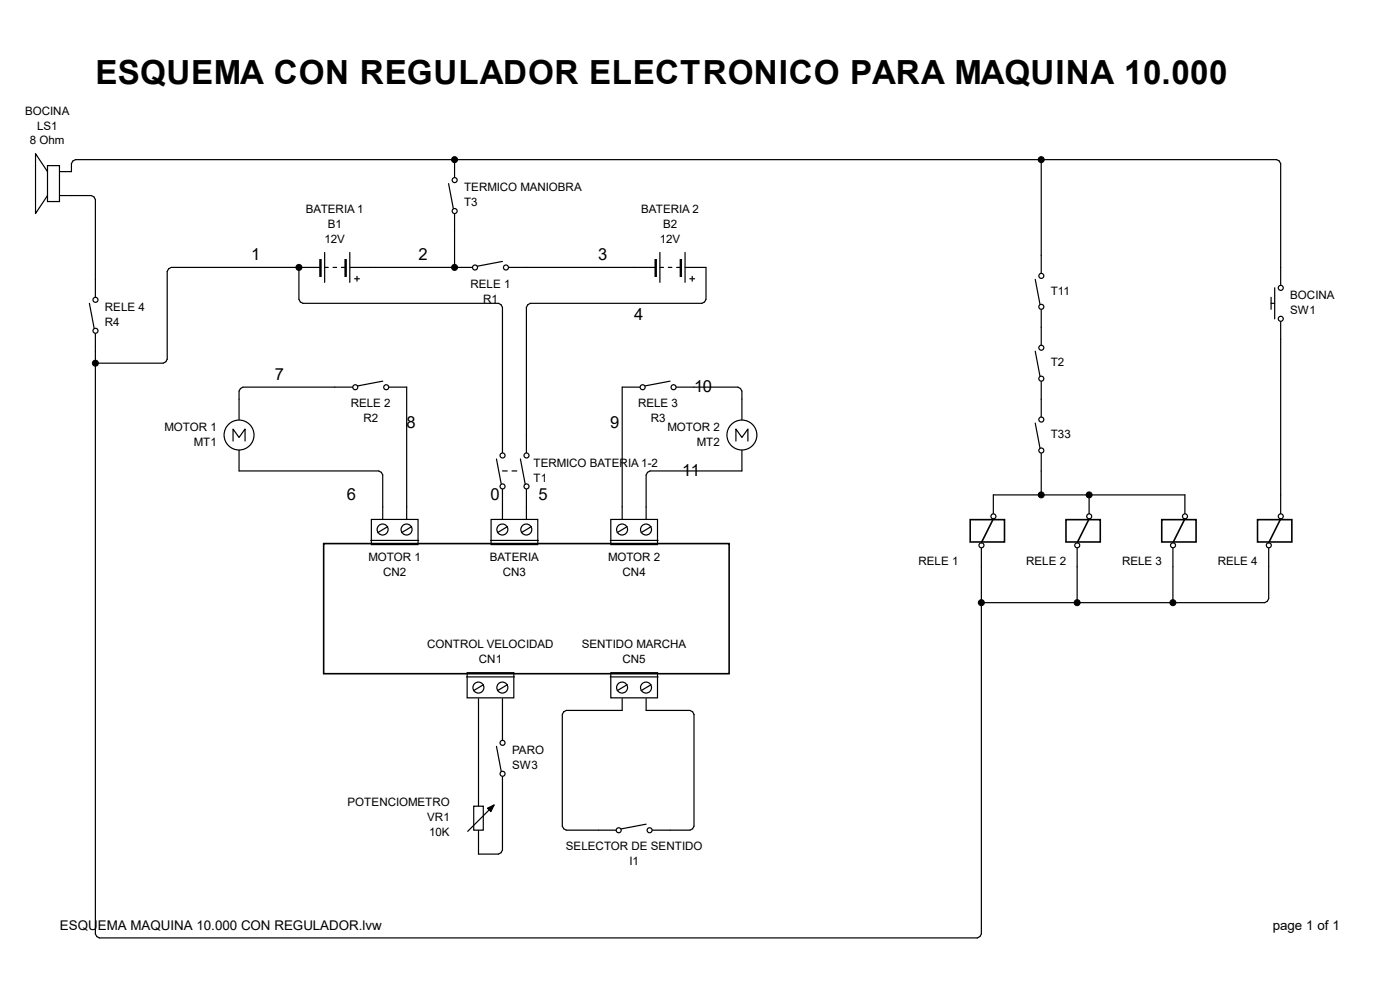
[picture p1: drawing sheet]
<svg xmlns="http://www.w3.org/2000/svg" width="297mm" height="210mm" viewBox="0 0 297 210" stroke-linecap="round" stroke-linejoin="round" font-family="sans-serif">
<g fill="none" stroke="#000" stroke-width=".25">
<path d="M63.4 56.7h4.5M68.9 56.7h.7M68.9 53.6v6.3M70.7 56.7h.7M72.4 56.7h.8M74.2 53.6v6.3M74.3 56.7h4.4M134.5 56.7h4.5M140 56.7h.8M140 53.6v6.3M141.8 56.7h.7M143.6 56.7h.7"/>
<path d="M145.3 53.6v6.3M145.4 56.7h4.4M81.2 107.5v2.6M86.3 107.5v2.6"/>
</g>
<g fill="#000" stroke="#000" stroke-width=".25">
<path d="M67.9 55.1h.2v3.5h-.2z" fill-rule="evenodd"/>
<path d="M73.2 55.1h.2v3.5h-.2z" fill-rule="evenodd"/>
<path d="M139 55.1h.2v3.5h-.2z" fill-rule="evenodd"/>
<path d="M144.3 55.1h.3v3.5h-.3z" fill-rule="evenodd"/>
</g>
<path d="M78.8 110.2h9.9v5.3h-9.9z" fill-rule="evenodd" fill="#fff" stroke="#000" stroke-width=".25"/>
<path d="M78.7 114.6h10.1" fill="none" stroke="#000" stroke-width=".25"/>
<circle cx="86.3" cy="112.3" r="1.16" fill="#fff" stroke="#000" stroke-width=".25"/>
<path d="M87.3 111.7l-2.1 1.3" fill="none" stroke="#000" stroke-width=".25"/>
<circle cx="81.2" cy="112.3" r="1.16" fill="#fff" stroke="#000" stroke-width=".25"/>
<path d="M82.3 111.7l-2.2 1.3M106.6 107.5v2.6M111.7 107.5v2.6" fill="none" stroke="#000" stroke-width=".25"/>
<path d="M104.2 110.2h9.9v5.3h-9.9z" fill-rule="evenodd" fill="#fff" stroke="#000" stroke-width=".25"/>
<path d="M104.1 114.6h10.1" fill="none" stroke="#000" stroke-width=".25"/>
<circle cx="111.7" cy="112.3" r="1.16" fill="#fff" stroke="#000" stroke-width=".25"/>
<path d="M112.7 111.7l-2.1 1.3" fill="none" stroke="#000" stroke-width=".25"/>
<circle cx="106.6" cy="112.3" r="1.16" fill="#fff" stroke="#000" stroke-width=".25"/>
<path d="M107.7 111.7l-2.2 1.3M132 107.5v2.6M137.1 107.5v2.6" fill="none" stroke="#000" stroke-width=".25"/>
<path d="M129.6 110.2h9.9v5.3h-9.9z" fill-rule="evenodd" fill="#fff" stroke="#000" stroke-width=".25"/>
<path d="M129.5 114.6h10.1" fill="none" stroke="#000" stroke-width=".25"/>
<circle cx="137.1" cy="112.3" r="1.16" fill="#fff" stroke="#000" stroke-width=".25"/>
<path d="M138.1 111.7l-2.1 1.3" fill="none" stroke="#000" stroke-width=".25"/>
<circle cx="132" cy="112.3" r="1.16" fill="#fff" stroke="#000" stroke-width=".25"/>
<path d="M133.1 111.7l-2.2 1.3M101.5 148.2v2.5M106.6 148.2v2.5" fill="none" stroke="#000" stroke-width=".25"/>
<path d="M99.1 142.7h9.9v5.3h-9.9z" fill-rule="evenodd" fill="#fff" stroke="#000" stroke-width=".25"/>
<path d="M99 143.6h10.1" fill="none" stroke="#000" stroke-width=".25"/>
<circle cx="101.5" cy="145.9" r="1.16" fill="#fff" stroke="#000" stroke-width=".25"/>
<path d="M102.6 145.2l-2.1 1.3" fill="none" stroke="#000" stroke-width=".25"/>
<circle cx="106.6" cy="145.9" r="1.16" fill="#fff" stroke="#000" stroke-width=".25"/>
<path d="M107.7 145.2l-2.2 1.3M132 148.2v2.5M137.1 148.2v2.5" fill="none" stroke="#000" stroke-width=".25"/>
<path d="M129.6 142.7h9.9v5.3h-9.9z" fill-rule="evenodd" fill="#fff" stroke="#000" stroke-width=".25"/>
<path d="M129.5 143.6h10.1" fill="none" stroke="#000" stroke-width=".25"/>
<circle cx="132" cy="145.9" r="1.16" fill="#fff" stroke="#000" stroke-width=".25"/>
<path d="M133.1 145.2l-2.2 1.3" fill="none" stroke="#000" stroke-width=".25"/>
<circle cx="137.1" cy="145.9" r="1.16" fill="#fff" stroke="#000" stroke-width=".25"/>
<g fill="none" stroke="#000" stroke-width=".25">
<path d="M96.4 56.7h3.9M106.6 55.5l-5.3 1M107.9 56.7h3.8M50.7 84.7v4.5M50.7 95.5v4.4M71 82.1h3.9M81.2 80.9l-5.3 1M82.5 82.1h3.8M105.3 97.4l1 5.3M106.6 92.3v3.8M106.6 99.9h1M108.6 99.9h1"/>
<path d="M110.4 97.4l1 5.3M111.7 92.3v3.8M132 82.1h3.8M142.2 80.9l-5.4 1M143.5 82.1h3.7M106.6 103.8v3.7M111.7 103.8v3.7M138.1 145.2l-2.1 1.3"/>
</g>
<circle cx="50.7" cy="92.3" r="3.2" fill="#fff" stroke="#000" stroke-width=".25"/>
<path d="M49.4 93.6v-2.6l1.3 1.8 1.3-1.8v2.6M157.4 84.7v4.5M157.4 95.5v4.4" fill="none" stroke="#000" stroke-width=".25"/>
<circle cx="157.4" cy="92.3" r="3.2" fill="#fff" stroke="#000" stroke-width=".25"/>
<path d="M156.1 93.6v-2.6l1.3 1.8 1.3-1.8v2.6M101.5 165.9v5.2M101.5 176.1v5.1" fill="none" stroke="#000" stroke-width=".25"/>
<path d="M100.5 171h2v5.1h-2z" fill-rule="evenodd" fill="#fff" stroke="#000" stroke-width=".25"/>
<path d="M12.7 36.4h2.5M12.7 41.5h2.5M126.9 176.1h3.9M137.1 174.8l-5.4 1.1M138.4 176.1h3.8" fill="none" stroke="#000" stroke-width=".25"/>
<path d="M10.1 35.1h2.5v7.7h-2.5z" fill-rule="evenodd" fill="#fff" stroke="#000" stroke-width=".25"/>
<g fill="none" stroke="#000" stroke-width=".25">
<path d="M10.1 36.4l-2.6-3.8v12.7l2.6-3.8M95.2 38.9l1 5.4M96.4 33.9v3.8M20.2 59.3v3.8M75.2 59.1h1M75.7 58.6v1M96.4 45.3v3.8M146.3 59.1h1.1M146.9 58.6v1M219.6 59.3l1 5.3M220.9 54.2v3.8M271.7 56.7v3.9"/>
<path d="M19 64.3l1 5.4M20.2 70.7v3.8M219.6 74.5l1 5.3M220.9 65.7v7.6M269.7 63.1v2.5M269.7 64.3h.7M270.4 61v6.6M271.7 68.2v3.8M219.6 89.7l1 5.4M220.9 80.9v7.6M220.9 96.1v3.8M208.2 116.1v4.1"/>
<path d="M210.7 105v4.2M228.5 116.1v4.1M231.1 105v4.2M248.8 116.1v4.1M251.4 105v4.2M269.2 116.1v4.1M271.7 105v4.2M105.3 158.3l1 5.4M106.6 153.2v3.9M106.6 164.7v3.8"/>
</g>
<g fill="#fff" stroke="#000" stroke-width=".25">
<circle cx="100.8" cy="56.7" r=".53"/>
<circle cx="107.3" cy="56.7" r=".53"/>
<circle cx="106.6" cy="103.2" r=".53"/>
<circle cx="111.7" cy="103.2" r=".53"/>
<circle cx="106.6" cy="96.6" r=".53"/>
<circle cx="111.7" cy="96.6" r=".53"/>
<circle cx="75.4" cy="82.1" r=".53"/>
<circle cx="81.9" cy="82.1" r=".53"/>
<circle cx="136.3" cy="82.1" r=".53"/>
<circle cx="142.9" cy="82.1" r=".53"/>
</g>
<path d="M104.8 170.8l-5.6 5.6" fill="none" stroke="#000" stroke-width=".25"/>
<path d="M103.4 171.4l1.4-.6-.7 1.4z" fill="#000" stroke="#000" stroke-width=".25"/>
<g fill="#fff" stroke="#000" stroke-width=".25">
<circle cx="131.3" cy="176.1" r=".53"/>
<circle cx="137.8" cy="176.1" r=".53"/>
<circle cx="20.3" cy="70.2" r=".53"/>
<circle cx="20.3" cy="63.6" r=".53"/>
<circle cx="220.9" cy="65.1" r=".53"/>
<circle cx="220.9" cy="58.5" r=".53"/>
<circle cx="96.5" cy="44.8" r=".53"/>
<circle cx="96.5" cy="38.2" r=".53"/>
<circle cx="220.9" cy="80.3" r=".53"/>
<circle cx="220.9" cy="73.8" r=".53"/>
<circle cx="220.9" cy="95.6" r=".53"/>
<circle cx="220.9" cy="89" r=".53"/>
<circle cx="208.2" cy="115.7" r=".53"/>
<circle cx="210.8" cy="109.5" r=".53"/>
<circle cx="228.5" cy="115.7" r=".53"/>
<circle cx="231.1" cy="109.5" r=".53"/>
<circle cx="248.9" cy="115.7" r=".53"/>
<circle cx="251.4" cy="109.5" r=".53"/>
<circle cx="269.2" cy="115.7" r=".53"/>
<circle cx="271.7" cy="109.5" r=".53"/>
<circle cx="271.7" cy="67.6" r=".53"/>
<circle cx="271.7" cy="61.1" r=".53"/>
<circle cx="106.6" cy="164.1" r=".53"/>
<circle cx="106.6" cy="157.6" r=".53"/>
</g>
<g fill="none" stroke="#000" stroke-width=".25">
<path d="M15.2 36.4v-1.7l.3-.5 .5-.3h254.8l.6 .3 .3 .5v22M220.9 33.9v20.3M15.2 41.5h4.2l.5 .3 .3 .5v17M96.4 49.1v7.6h-17.7M111.7 56.7h22.8M149.8 56.7v6.8l-.3 .6-.6 .2h-36.4l-.5 .3-.3 .6v27.1M20.2 77h14.4l.6-.2 .3-.6v-18.6l.3-.6 .5-.3h27.1v6.8l.3 .6 .6 .2h41.4l.6 .3 .3 .6v27.1M20.2 74.5v123.6l.3 .6 .6 .3h186.2l.6-.3 .3-.6v-77.9M271.7 72v33M50.7 99.9h29.6l.6 .3 .3 .6v6.7M71 82.1h-19.4l-.6 .3-.3 .6v1.7M86.3 82.1v25.4"/>
<path d="M132 82.1v25.4M147.2 82.1h9.3l.6 .3 .3 .6v1.7M157.4 99.9h-19.5l-.5 .3-.3 .6v6.7M220.9 99.9v5.1M210.7 105h40.7M228.5 120.2v7.6M248.8 120.2v7.6M269.2 120.2v6.8l-.3 .6-.6 .2h-60.1M101.5 150.7v15.2M106.6 150.7v2.5M132 150.7h-11.9l-.5 .3-.3 .6v23.7l.3 .5 .5 .3h6.8M137.1 150.7h9.3l.5 .3 .3 .6v23.7l-.3 .5-.5 .3h-4.2"/>
<path d="M106.6 168.5v11.8l-.3 .6-.6 .3h-4.2"/>
</g>
<g fill="#000" stroke="#000" stroke-width=".21">
<circle cx="96.4" cy="33.9" r=".64"/>
<circle cx="220.9" cy="33.9" r=".64"/>
<circle cx="63.4" cy="56.7" r=".64"/>
<circle cx="96.4" cy="56.7" r=".64"/>
<circle cx="20.2" cy="77" r=".64"/>
<circle cx="220.9" cy="105" r=".64"/>
<circle cx="231.1" cy="105" r=".64"/>
<circle cx="208.2" cy="127.8" r=".64"/>
<circle cx="228.5" cy="127.8" r=".64"/>
<circle cx="248.8" cy="127.8" r=".64"/>
</g>
<path d="M68.7 115.3h86v27.6h-86z" fill="none" stroke="#000" stroke-width=".34"/>
<path d="M205.7 110.1h7.6v5h-7.6z" fill="#fff"/>
<path d="M205.8 110.2h7.3v4.8h-7.3zM210.7 110.1l-2.5 5" fill="none" stroke="#000" stroke-width=".34"/>
<path d="M226 110.1h7.6v5h-7.6z" fill="#fff"/>
<path d="M226.1 110.2h7.3v4.8h-7.3zM231.1 110.1l-2.6 5" fill="none" stroke="#000" stroke-width=".34"/>
<path d="M246.3 110.1h7.6v5h-7.6z" fill="#fff"/>
<path d="M246.5 110.2h7.2v4.8h-7.2zM251.4 110.1l-2.6 5" fill="none" stroke="#000" stroke-width=".34"/>
<path d="M266.6 110.1h7.6v5h-7.6z" fill="#fff"/>
<path d="M266.8 110.2h7.3v4.8h-7.3zM271.7 110.1l-2.5 5" fill="none" stroke="#000" stroke-width=".34"/>
<text font-size="7.1" x="20.2" y="17.9">ESQUEMA CON REGULADOR ELECTRONICO PARA MAQUINA 10.000</text>
<g font-size="3.5">
<text x="53.3" y="55.2">1</text>
<text x="88.8" y="55.2">2</text>
<text x="126.9" y="55.2">3</text>
<text x="134.5" y="67.9">4</text>
<text x="58.3" y="80.6">7</text>
<text x="147.2" y="83.1">10</text>
<text x="86.3" y="90.8">8</text>
<text x="129.5" y="90.8">9</text>
<text x="144.7" y="100.9">11</text>
<text x="73.6" y="106">6</text>
<text x="104.1" y="106">0</text>
<text x="114.2" y="106">5</text>
</g>
<g font-size="2.8">
<text x="12.7" y="197.4">ESQUEMA MAQUINA 10.000 CON REGULADOR.lvw</text>
<text x="270.1" y="197.4">page 1 of 1</text>
</g>
<g font-size="2.5">
<text x="5.3" y="24.3">BOCINA</text>
<text x="7.9" y="27.5">LS1</text>
<text x="6.3" y="30.6">8 Ohm</text>
<text x="98.5" y="40.6">TERMICO MANIOBRA</text>
<text x="64.9" y="45.3">BATERIA 1</text>
<text x="98.5" y="43.7">T3</text>
<text x="136" y="45.3">BATERIA 2</text>
<text x="68.8" y="51.6">12V</text>
<text x="69.6" y="48.4">B1</text>
<text x="140" y="51.6">12V</text>
<text x="140.7" y="48.4">B2</text>
<text x="22.3" y="66">RELE 4</text>
<text x="99.8" y="61">RELE 1</text>
<text x="102.5" y="64.2">R1</text>
<text x="222.9" y="62.5">T11</text>
<text x="273.7" y="63.4">BOCINA</text>
<text x="22.3" y="69.1">R4</text>
<text x="273.7" y="66.6">SW1</text>
<text x="222.9" y="77.7">T2</text>
<text x="74.4" y="86.4">RELE 2</text>
<text x="77.1" y="89.6">R2</text>
<text x="135.4" y="86.4">RELE 3</text>
<text x="138" y="89.6">R3</text>
<text x="34.9" y="91.4">MOTOR 1</text>
<text x="41.1" y="94.5">MT1</text>
<text x="141.6" y="91.4">MOTOR 2</text>
<text x="147.8" y="94.5">MT2</text>
<text x="222.9" y="93">T33</text>
<text x="113.2" y="99">TERMICO BATERIA 1-2</text>
<text x="113.2" y="102.2">T1</text>
<text x="78.2" y="118.9">MOTOR 1</text>
<text x="103.9" y="118.9">BATERIA</text>
<text x="129" y="118.9">MOTOR 2</text>
<text x="194.9" y="119.9">RELE 1</text>
<text x="217.7" y="119.9">RELE 2</text>
<text x="238" y="119.9">RELE 3</text>
<text x="258.4" y="119.9">RELE 4</text>
<text x="81.3" y="122.1">CN2</text>
<text x="106.7" y="122.1">CN3</text>
<text x="132.1" y="122.1">CN4</text>
<text x="90.6" y="137.5">CONTROL VELOCIDAD</text>
<text x="123.4" y="137.5">SENTIDO MARCHA</text>
<text x="101.6" y="140.6">CN1</text>
<text x="132" y="140.6">CN5</text>
<text x="108.6" y="159.9">PARO</text>
<text x="108.6" y="163.1">SW3</text>
<text x="73.7" y="171.1">POTENCIOMETRO</text>
<text x="90.6" y="174.2">VR1</text>
<text x="91.1" y="177.4">10K</text>
<text x="120.1" y="180.4">SELECTOR DE SENTIDO</text>
<text x="133.5" y="183.6">I1</text>
</g>
</svg>
